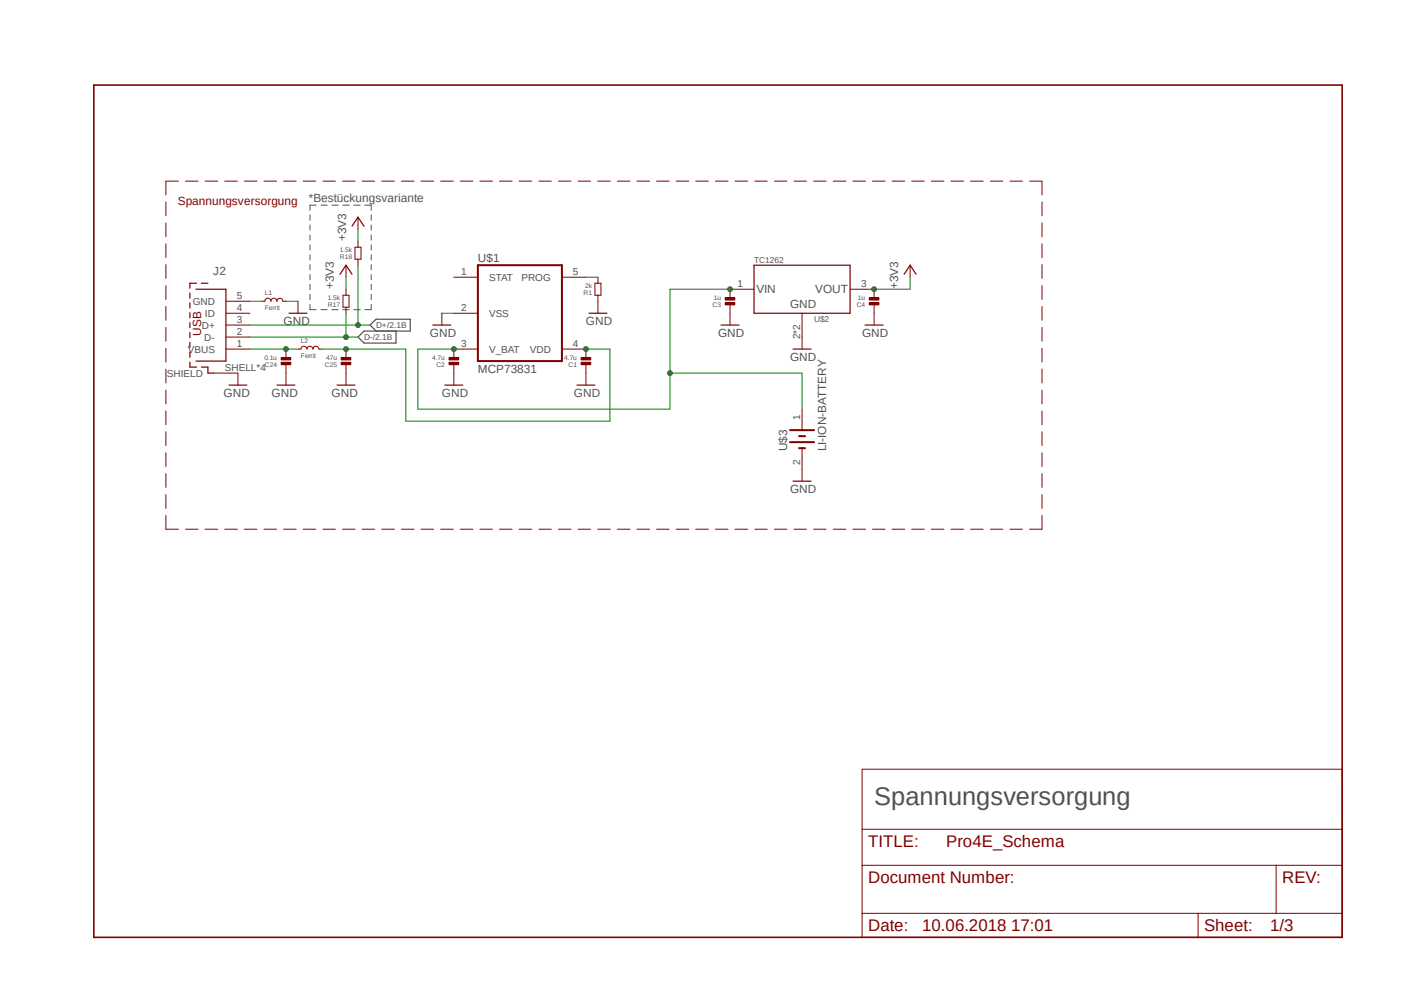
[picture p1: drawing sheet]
<svg xmlns="http://www.w3.org/2000/svg" width="297mm" height="210mm" viewBox="0 0 297 210" stroke-linecap="round" stroke-linejoin="round" font-family="sans-serif">
<path d="M19.3 17.7l265 181.1M284.3 17.7l-265 181.1" fill="none" stroke="#fff" stroke-width=".21"/>
<g fill="none" stroke="#505050" stroke-width=".21">
<path d="M65.6 45.5v1.1M65.6 47.6v1.1M65.6 49.7v1.1M65.6 51.8v1.1M65.6 53.9v1.1M65.6 56v1.1M65.6 58.1v1.1M66.9 43.4h-1.3v1.1M67.9 43.4h1.3M70.2 43.4h1.3M72.5 43.4h1.4M74.8 43.4h1.4"/>
<path d="M77.2 43.4h1.3v1.1M78.5 45.5v1.1M78.5 47.6v1.1M78.5 49.7v1.1M78.5 51.8v1.1M78.5 53.9v1.1M78.5 56v1.1M78.5 58.1v1.1M65.6 64.4v1.1h1.3M65.6 60.2v1.1M65.6 62.3v1.1M67.9 65.5h1.3"/>
<path d="M70.2 65.5h1.3M72.5 65.5h1.4M74.8 65.5h1.4M78.5 60.2v1.1M78.5 62.3v1.1M78.5 64.4v1.1h-1.3"/>
</g>
<path d="M79.5 70l-1.2-1.3 1.2-1.2h7.3v2.5h-9.8l-1.3 1.3 1.3 1.3h6.8v-2.6" fill="none" stroke="#505050" stroke-width=".25"/>
<g fill="none" stroke="#800000" stroke-width=".21">
<path d="M37.8 38.3h-2.7v2.9M39.2 38.3h2.7M43.4 38.3h2.7M47.5 38.3h2.7M51.7 38.3h2.7M55.8 38.3h2.7M60 38.3h2.7M64.1 38.3h2.7M68.3 38.3h2.7M72.5 38.3h2.6M76.6 38.3h2.6M80.8 38.3h2.6"/>
<path d="M84.9 38.3h2.7M89.1 38.3h2.6M93.2 38.3h2.7M97.4 38.3h2.6M101.5 38.3h2.7M105.7 38.3h2.6M109.8 38.3h2.7M114 38.3h2.6M118.2 38.3h2.6M122.3 38.3h2.6M126.4 38.3h2.7M130.6 38.3h2.7"/>
<path d="M134.7 38.3h2.7M138.9 38.3h2.7M143 38.3h2.7M147.2 38.3h2.7M151.3 38.3h2.7M155.5 38.3h2.7M159.7 38.3h2.6M163.8 38.3h2.7M168 38.3h2.6M172.1 38.3h2.7M176.3 38.3h2.6M180.4 38.3h2.7"/>
<path d="M184.6 38.3h2.6M188.7 38.3h2.7M192.9 38.3h2.6M197 38.3h2.7M201.2 38.3h2.6M205.3 38.3h2.7M209.5 38.3h2.6M213.7 38.3h2.6M217.8 38.3h2.6v2.9M35.1 42.7v2.9M35.1 47.2v2.9M35.1 51.6v2.9"/>
<path d="M35.1 56v2.9M96 58.6h5.1M118.9 58.6h5.1M125.9 59.9h1.2v2.5h-1.2zM126.5 58.6v1.3M192.5 56.1v2.5M220.4 42.7v2.9M220.4 47.2v2.9M220.4 51.6v2.9M220.4 56v2.9M35.1 60.4v2.9M35.1 64.8v2.9"/>
<path d="M35.1 69.3v2.9M35.1 73.7v2.9M35.1 78.1v2.9M93.5 66.3v2.4M96 66.3h5.1M96 73.8h5.1M118.9 73.8h5.1v1.9M124 77v1.9M126.5 62.4v3.9M154.4 61.2h5.1M169.7 66.3v7.5M179.8 61.2h5.1"/>
<path d="M220.4 60.4v2.9M220.4 64.8v2.9M220.4 69.3v2.9M220.4 73.7v2.9M220.4 78.1v2.9M35.1 82.5v2.9M35.1 86.9v2.9M35.1 91.3v2.9M35.1 95.8v2.9M220.4 82.5v2.9M220.4 86.9v2.9M220.4 91.3v2.9"/>
<path d="M220.4 95.8v2.9M35.1 109v2.9h2.7M35.1 100.2v2.9M35.1 104.6v2.9M39.2 111.9h2.7M43.4 111.9h2.7M47.5 111.9h2.7M51.7 111.9h2.7M55.8 111.9h2.7M60 111.9h2.7M64.1 111.9h2.7M68.3 111.9h2.7"/>
<path d="M72.5 111.9h2.6M76.6 111.9h2.6M80.8 111.9h2.6M84.9 111.9h2.7M89.1 111.9h2.6M93.2 111.9h2.7M97.4 111.9h2.6M101.5 111.9h2.7M105.7 111.9h2.6M109.8 111.9h2.7M114 111.9h2.6M118.2 111.9h2.6"/>
<path d="M122.3 111.9h2.6M126.4 111.9h2.7M130.6 111.9h2.7M134.7 111.9h2.7M138.9 111.9h2.7M143 111.9h2.7M147.2 111.9h2.7M151.3 111.9h2.7M155.5 111.9h2.7M159.7 111.9h2.6M163.8 111.9h2.7M168 111.9h2.6"/>
<path d="M172.1 111.9h2.7M176.3 111.9h2.6M180.4 111.9h2.7M184.6 111.9h2.6M188.7 111.9h2.7M192.9 111.9h2.6M197 111.9h2.7M201.2 111.9h2.6M205.3 111.9h2.7M209.5 111.9h2.6M213.7 111.9h2.6M220.4 100.2v2.9"/>
<path d="M220.4 104.6v2.9M220.4 109v2.9h-2.6M182.4 162.7h101.5v35.5h-101.5zM182.4 175.4h101.5M182.4 183h101.5M182.4 193.2h101.5M253.4 193.2v5M270 183v10.2"/>
</g>
<path d="M19.9 18h264v180.2h-264z" fill="none" stroke="#800000" stroke-width=".34"/>
<path d="M101.1 56.1h17.8v20.3h-17.8z" fill="none" stroke="#800000" stroke-width=".42"/>
<path d="M159.5 56.1h20.3v10.2h-20.3zM191.3 58l1.2-1.9 1.3 1.9M91.6 68.7h3.8M124.6 66.3h3.8M167.8 73.8h3.8" fill="none" stroke="#800000" stroke-width=".25"/>
<path d="M122.9 76.6h2.1v.5h-2.1z" fill-rule="evenodd" fill="#800000"/>
<path d="M122.9 76.6h2.1v.5h-2.1z" fill="none" stroke="#800000" stroke-width=".21"/>
<path d="M122.9 75.6h2.1v.5h-2.1z" fill-rule="evenodd" fill="#800000"/>
<path d="M96 73.8v1.9M96 77v1.9M122.9 75.6h2.1v.5h-2.1z" fill="none" stroke="#800000" stroke-width=".21"/>
<path d="M95 76.6h2v.5h-2z" fill-rule="evenodd" fill="#800000"/>
<path d="M95 76.6h2v.5h-2z" fill="none" stroke="#800000" stroke-width=".21"/>
<path d="M95 75.6h2v.5h-2z" fill-rule="evenodd" fill="#800000"/>
<path d="M95 75.6h2v.5h-2zM96 78.9v2.5M124 78.9v2.5M154.4 61.2v1.9M154.4 64.3v2" fill="none" stroke="#800000" stroke-width=".21"/>
<path d="M94.1 81.4h3.8M122 81.4h3.9" fill="none" stroke="#800000" stroke-width=".25"/>
<path d="M153.4 64h2v.5h-2z" fill-rule="evenodd" fill="#800000"/>
<path d="M153.4 64h2v.5h-2z" fill="none" stroke="#800000" stroke-width=".21"/>
<path d="M153.4 62.9h2v.6h-2z" fill-rule="evenodd" fill="#800000"/>
<path d="M153.4 62.9h2v.6h-2zM184.9 61.2v1.9M184.9 64.3v2" fill="none" stroke="#800000" stroke-width=".21"/>
<path d="M183.9 64h2v.5h-2z" fill-rule="evenodd" fill="#800000"/>
<path d="M183.9 64h2v.5h-2z" fill="none" stroke="#800000" stroke-width=".21"/>
<path d="M183.9 62.9h2v.6h-2z" fill-rule="evenodd" fill="#800000"/>
<g fill="none" stroke="#800000" stroke-width=".21">
<path d="M45.3 78.9h5v2.5M47.8 63.7h5.1M47.8 66.3h5.1M47.8 68.7h5.1M47.8 71.3h5.1M47.8 73.8h5.1M55.4 63.7h.6a.64 .64 0 0 1 .7-.6 .64 .64 0 0 1 .6 .6 .64 .64 0 0 1 .7-.6 .64 .64 0 0 1 .6 .6 .64 .64 0 0 1 .6-.6 .64 .64 0 0 1 .7 .6h.6M60.5 73.8v1.9M60.5 77v1.9M63 63.7v2.6M154.4 66.3v2.4M183.9 62.9h2v.6h-2z"/>
<path d="M184.9 66.3v2.4M169.7 86.5v4.5M169.7 94.8v7"/>
</g>
<g fill="none" stroke="#800000" stroke-width=".25">
<path d="M41.6 59.9h-1.4v1.1M42.6 59.9h1.4M40.2 62v1.1M40.2 64.1v1.1M40.2 66.1v1.1M40.2 68.2v1.1M40.2 70.3v1.1M40.2 72.4v1.1M40.2 74.5v1.1M40.2 76.6v1h1.4M41.4 61.2h6.4v15.2h-6.4M42.6 77.6h1.4v1.3h1.3"/>
<path d="M61.1 66.3h3.8M152.5 68.7h3.8M183 68.7h3.8M48.4 81.4h3.8M167.8 101.8h3.8"/>
</g>
<path d="M167.1 93.5h5.1M167.1 91h5.1M169 94.8h1.3M169 92.2h1.3" fill="none" stroke="#800000" stroke-width=".42"/>
<path d="M59.5 76.6h2v.5h-2z" fill-rule="evenodd" fill="#800000"/>
<path d="M59.5 76.6h2v.5h-2z" fill="none" stroke="#800000" stroke-width=".21"/>
<path d="M59.5 75.6h2v.5h-2z" fill-rule="evenodd" fill="#800000"/>
<path d="M59.5 75.6h2v.5h-2zM60.5 78.9v2.5M73.2 73.8v1.9M73.2 77v1.9" fill="none" stroke="#800000" stroke-width=".21"/>
<path d="M58.6 81.4h3.8" fill="none" stroke="#800000" stroke-width=".25"/>
<path d="M72.2 76.6h2v.5h-2z" fill-rule="evenodd" fill="#800000"/>
<path d="M72.2 76.6h2v.5h-2z" fill="none" stroke="#800000" stroke-width=".21"/>
<path d="M72.2 75.6h2v.5h-2z" fill-rule="evenodd" fill="#800000"/>
<path d="M73.2 56.1v2.5M75.1 52.3h1.3v2.5h-1.3zM75.7 45.9v2.6M75.7 51v1.3M75.7 54.8v1.3M63 73.8h.7a.64 .64 0 0 1 .6-.6 .64 .64 0 0 1 .6 .6 .64 .64 0 0 1 .7-.6 .64 .64 0 0 1 .6 .6 .64 .64 0 0 1 .6-.6 .64 .64 0 0 1 .7 .6h.6M72.2 75.6h2v.5h-2zM72.6 62.4h1.2v2.6h-1.2zM73.2 61.2v1.2M73.2 65v1.3M73.2 78.9v2.5" fill="none" stroke="#800000" stroke-width=".21"/>
<path d="M71.9 58l1.3-1.9 1.3 1.9M74.5 47.8l1.2-1.9 1.3 1.9M71.3 81.4h3.8" fill="none" stroke="#800000" stroke-width=".25"/>
<path d="M75.7 56.1v12.6M52.9 68.7h25.4M60.5 63.7h2.5M93.5 66.3h2.5" fill="none" stroke="#008000" stroke-width=".21"/>
<circle cx="75.7" cy="68.7" r=".51" fill="#008000"/>
<g fill="none" stroke="#008000" stroke-width=".21">
<path d="M52.9 71.3h22.8M73.2 66.3v5"/>
<circle cx="75.7" cy="68.7" r=".51"/>
</g>
<circle cx="73.2" cy="71.3" r=".51" fill="#008000"/>
<g fill="none" stroke="#008000" stroke-width=".21">
<path d="M192.5 58.6v2.6h-7.6"/>
<circle cx="73.2" cy="71.3" r=".51"/>
</g>
<circle cx="184.9" cy="61.2" r=".51" fill="#008000"/>
<g fill="none" stroke="#008000" stroke-width=".21">
<path d="M73.2 58.6v2.6M75.7 48.5v2.5M124 58.6h2.5M88.4 73.8h7.6"/>
<circle cx="184.9" cy="61.2" r=".51"/>
</g>
<circle cx="96" cy="73.8" r=".51" fill="#008000"/>
<g fill="none" stroke="#008000" stroke-width=".21">
<path d="M154.4 61.2h-12.7v25.3h-53.3v-12.7"/>
<circle cx="96" cy="73.8" r=".51"/>
</g>
<circle cx="154.4" cy="61.2" r=".51" fill="#008000"/>
<g fill="none" stroke="#008000" stroke-width=".21">
<path d="M141.7 78.9h28v7.6"/>
<circle cx="154.4" cy="61.2" r=".51"/>
</g>
<circle cx="141.7" cy="78.9" r=".51" fill="#008000"/>
<g fill="none" stroke="#008000" stroke-width=".21">
<path d="M52.9 63.7h2.5M52.9 73.8h10.1"/>
<circle cx="141.7" cy="78.9" r=".51"/>
</g>
<circle cx="60.5" cy="73.8" r=".51" fill="#008000"/>
<g fill="none" stroke="#008000" stroke-width=".21">
<path d="M68.1 73.8h17.8"/>
<circle cx="60.5" cy="73.8" r=".51"/>
</g>
<circle cx="73.2" cy="73.8" r=".51" fill="#008000"/>
<g fill="none" stroke="#008000" stroke-width=".21">
<path d="M85.9 73.8v15.3h43.1v-15.3h-5"/>
<circle cx="73.2" cy="73.8" r=".51"/>
</g>
<circle cx="123.9" cy="73.8" r=".51" fill="#008000"/>
<circle cx="123.9" cy="73.8" r=".51" fill="none" stroke="#008000" stroke-width=".21"/>
<text font-size="5.4" fill="#505050" x="184.9" y="170.3">Spannungsversorgung</text>
<g font-size="3.6" fill="#800000">
<text x="183.6" y="179.2">TITLE:</text>
<text x="200.2" y="179.2">Pro4E_Schema</text>
<text x="183.6" y="186.8">Document Number:</text>
<text x="271.2" y="186.8">REV:</text>
<text x="183.6" y="197">Date:</text>
<text x="195.1" y="197">10.06.2018 17:01</text>
<text x="254.7" y="197">Sheet:</text>
<text x="268.7" y="197">1/3</text>
</g>
<g font-size="2.5" fill="#800000">
<text x="37.6" y="43.4">Spannungsversorgung</text>
<text x="42.6" y="71" transform="rotate(-90 42.6 71)">USB</text>
</g>
<g font-size="2.5" fill="#505050">
<text x="65.3" y="42.6">*Bestückungsvariante</text>
<text x="73.2" y="51" transform="rotate(-90 73.2 51)">+3V3</text>
<text x="45.1" y="58.1">J2</text>
<text x="101.1" y="55.5">U$1</text>
<text x="70.7" y="61.2" transform="rotate(-90 70.7 61.2)">+3V3</text>
<text x="160" y="61.9">VIN</text>
<text x="167.1" y="65.2">GND</text>
<text x="172.5" y="61.9">VOUT</text>
<text x="190" y="61.2" transform="rotate(-90 190 61.2)">+3V3</text>
<text x="60" y="68.8">GND</text>
<text x="90.9" y="71.3">GND</text>
<text x="124" y="68.8">GND</text>
<text x="151.9" y="71.3">GND</text>
<text x="182.4" y="71.3">GND</text>
<text x="167.1" y="76.4">GND</text>
<text x="47.3" y="84">GND</text>
<text x="57.4" y="84">GND</text>
<text x="70.1" y="84">GND</text>
<text x="93.5" y="84">GND</text>
<text x="101.1" y="78.9">MCP73831</text>
<text x="121.4" y="84">GND</text>
<text x="166.5" y="95.4" transform="rotate(-90 166.5 95.4)">U$3</text>
<text x="174.8" y="95.4" transform="rotate(-90 174.8 95.4)">LI-ION-BATTERY</text>
<text x="167.1" y="104.3">GND</text>
</g>
<g font-size="2.1" fill="#505050">
<text x="97.6" y="58.3">1</text>
<text x="103.5" y="59.4">STAT</text>
<text x="110.3" y="59.4">PROG</text>
<text x="121.2" y="58.3">5</text>
<text x="40.8" y="64.5">GND</text>
<text x="50.1" y="63.3">5</text>
<text x="50.1" y="65.9">4</text>
<text x="97.6" y="65.9">2</text>
<text x="156" y="60.8">1</text>
<text x="182.2" y="60.8">3</text>
<text x="42.7" y="69.6">D+</text>
<text x="43.3" y="67">ID</text>
<text x="50.1" y="68.4">3</text>
<text x="50.1" y="71">2</text>
<text x="103.5" y="67">VSS</text>
<text x="169.3" y="71.8" transform="rotate(-90 169.3 71.8)">2*2</text>
<text x="39.8" y="74.6">VBUS</text>
<text x="43.2" y="72.1">D-</text>
<text x="50.1" y="73.5">1</text>
<text x="97.6" y="73.5">3</text>
<text x="103.5" y="74.6">V_BAT</text>
<text x="112.1" y="74.6">VDD</text>
<text x="121.2" y="73.5">4</text>
<text x="35.3" y="79.7">SHIELD</text>
<text x="47.6" y="78.6">SHELL*4</text>
<text x="169.3" y="88.7" transform="rotate(-90 169.3 88.7)">1</text>
<text x="169.3" y="98.3" transform="rotate(-90 169.3 98.3)">2</text>
</g>
<g font-size="1.8" fill="#505050">
<text x="159.5" y="55.6">TC1262</text>
<text x="77" y="72">D-/2.1B</text>
<text x="79.5" y="69.4">D+/2.1B</text>
<text x="172.2" y="68">U$2</text>
</g>
<g font-size="1.4" fill="#505050">
<text x="71.9" y="53.3">1.5k</text>
<text x="71.9" y="54.8">R18</text>
<text x="56" y="65.6">Ferrit</text>
<text x="56" y="62.4">L1</text>
<text x="69.3" y="63.5">1.5k</text>
<text x="69.4" y="65">R17</text>
<text x="123.4" y="62.4">R1</text>
<text x="123.8" y="60.9">2k</text>
<text x="150.7" y="65">C3</text>
<text x="151" y="63.5">1u</text>
<text x="181.2" y="65">C4</text>
<text x="181.5" y="63.5">1u</text>
<text x="55.9" y="76.1">0.1u</text>
<text x="56" y="77.6">C24</text>
<text x="63.7" y="75.7">Ferrit</text>
<text x="63.7" y="72.6">L2</text>
<text x="68.7" y="77.6">C25</text>
<text x="69" y="76.1">47u</text>
<text x="91.4" y="76.1">4.7u</text>
<text x="92.3" y="77.6">C2</text>
<text x="119.4" y="76.1">4.7u</text>
<text x="120.3" y="77.6">C1</text>
</g>
</svg>
